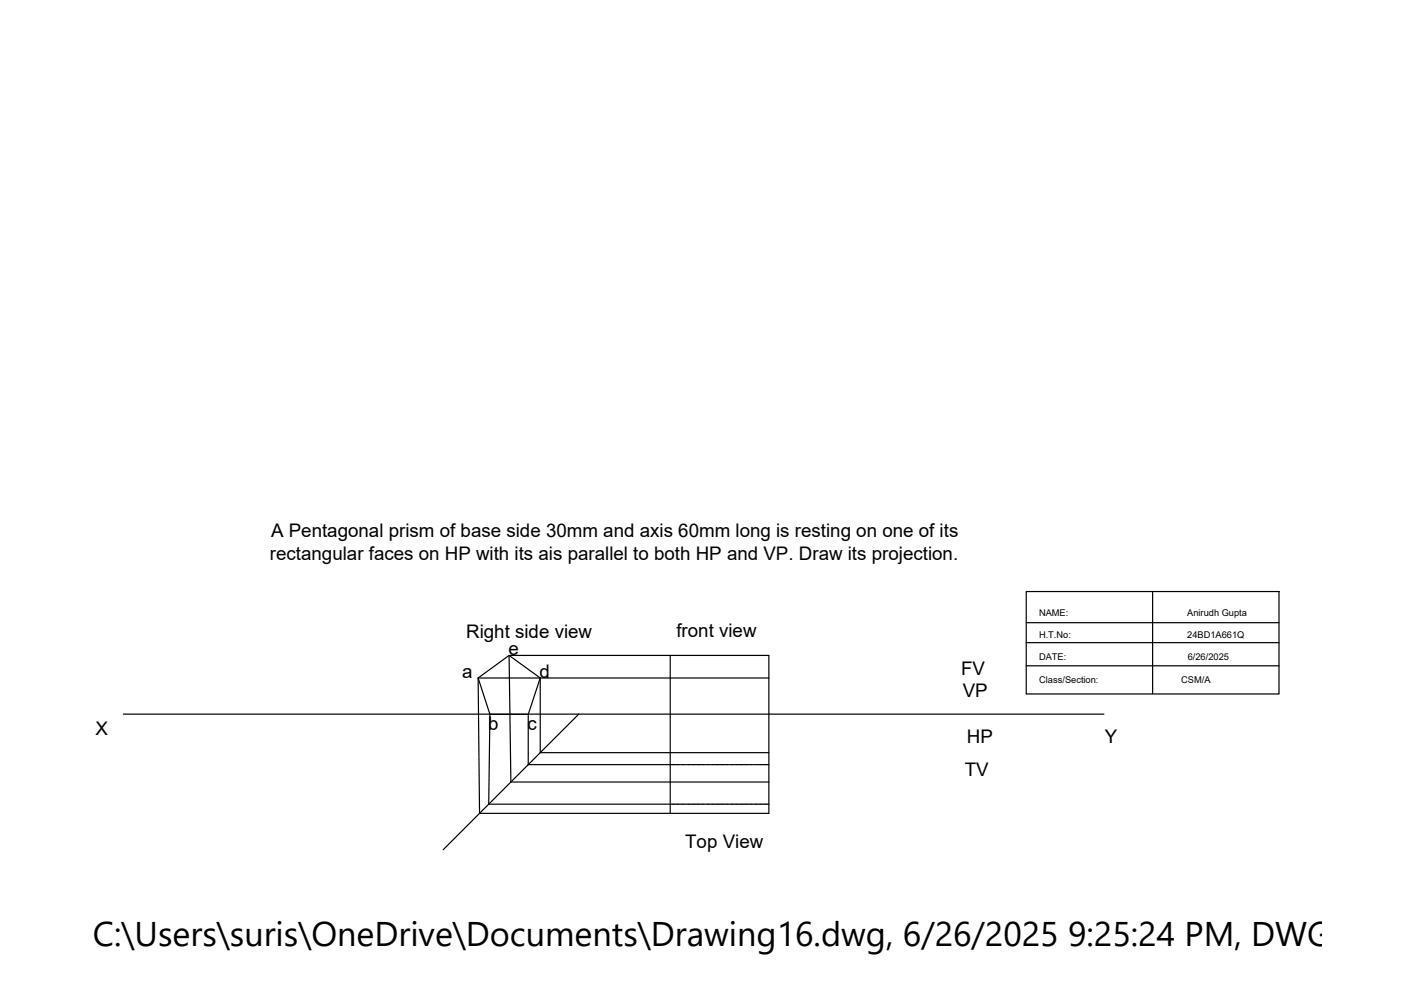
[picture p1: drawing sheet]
<svg xmlns="http://www.w3.org/2000/svg" width="297mm" height="210mm" viewBox="0 0 297 210" stroke-linecap="round" stroke-linejoin="round" font-family="sans-serif">
<!-- layer: 0 -->
<g fill="none" stroke="#000" stroke-width=".25">
<path d="M142.1 139v33.5M217.6 125.4h53.6v21.7h-53.6zM217.6 132h53.6M217.6 136.3h53.6M244.4 125.4v21.7M26.1 151.4h207.9M101.4 143.7l6.5-4.7 6.6 4.7-2.5 7.8h-8.1zM103.9 151.4l-.3 19.1h38.6M112 151.5v10.6h30.2M114.5 143.7v15.9h48.5M122.7 151.4l-28.7 28.8M163 143.7h-61.6l.3 28.8h61.3v-33.5h-55.1l.4 26.8h54.7"/>
<path d="M217.6 141.2h53.6M142.3 162.1h.1M142.3 170.5h.1M142.5 162.1h.5M142.5 170.5h.5M143.1 162.1h.1M143.1 170.5h.1M143.3 162.1h.2M143.3 170.5h.2M143.5 162.1h.5M143.5 170.5h.5M144.1 162.1h.2"/>
<path d="M144.1 170.5h.2M144.3 162.1h.2M144.3 170.5h.2M144.6 162.1h.5M144.6 170.5h.5M145.1 162.1h.2M145.1 170.5h.2M145.4 162.1h.1M145.4 170.5h.1M145.6 162.1h.1M145.6 170.5h.1M145.8 162.1h.5"/>
<path d="M145.8 170.5h.5M146.4 162.1h.1M146.4 170.5h.1M146.6 162.1h.1M146.6 170.5h.1M146.8 162.1h.5M146.8 170.5h.5M147.4 162.1h.1M147.4 170.5h.1M147.6 162.1h.1M147.6 170.5h.1M147.8 162.1h.5"/>
<path d="M147.8 170.5h.5M148.4 162.1h.1M148.4 170.5h.1M148.6 162.1h.1M148.6 170.5h.1M148.8 162.1h.5M148.8 170.5h.5M149.4 162.1h.1M149.4 170.5h.1M149.6 162.1h.2M149.6 170.5h.2M149.8 162.1h.6"/>
<path d="M149.8 170.5h.6M150.4 162.1h.2M150.4 170.5h.2M150.7 162.1h.1M150.7 170.5h.1M150.9 162.1h.5M150.9 170.5h.5M151.5 162.1h.1M151.5 170.5h.1M151.7 162.1h.1M151.7 170.5h.1M151.9 162.1h.5"/>
<path d="M151.9 170.5h.5M152.5 162.1h.1M152.5 170.5h.1M152.7 162.1h.1M152.7 170.5h.1M152.9 162.1h.5M152.9 170.5h.5M153.5 162.1h.1M153.5 170.5h.1M153.7 162.1h.1M153.7 170.5h.1M153.9 162.1h.5"/>
<path d="M153.9 170.5h.5M154.5 162.1h.1M154.5 170.5h.1M154.7 162.1h.1M154.7 170.5h.1M154.9 162.1h.5M154.9 170.5h.5M155.5 162.1h.1M155.5 170.5h.1M155.7 162.1h.2M155.7 170.5h.2M155.9 162.1h.5"/>
<path d="M155.9 170.5h.5M156.5 162.1h.2M156.5 170.5h.2M156.7 162.1h.2M156.7 170.5h.2M157 162.1h.5M157 170.5h.5M157.6 162.1h.1M157.6 170.5h.1M157.8 162.1h.1M157.8 170.5h.1M158 162.1h.5"/>
<path d="M158 170.5h.5M158.6 162.1h.1M158.6 170.5h.1M158.8 162.1h.1M158.8 170.5h.1M159 162.1h.5M159 170.5h.5M159.6 162.1h.1M159.6 170.5h.1M159.8 162.1h.1M159.8 170.5h.1M160 162.1h.5"/>
<path d="M160 170.5h.5M160.6 162.1h.1M160.6 170.5h.1M160.8 162.1h.1M160.8 170.5h.1M161 162.1h.5M161 170.5h.5M161.6 162.1h.1M161.6 170.5h.1M161.8 162.1h.2M161.8 170.5h.2M162 162.1h.8"/>
<path d="M162 170.5h.8M162.8 162.1h.2M162.8 170.5h.2"/>
</g>
<text font-size="7.3" x="19.7" y="200.6">C:\Users\suris\OneDrive\Documents\Drawing16.dwg, 6/26/2025 9:25:24 PM, DWG To P</text>
<g font-size="4">
<text x="57.5" y="113.9">A Pentagonal prism of base side 30mm and axis 60mm long is resting on one of its</text>
<text x="57.2" y="118.7">rectangular faces on HP with its ais parallel to both HP and VP. Draw its projection.</text>
<text x="98.8" y="135.3">Right side view</text>
<text x="143.4" y="135">front view</text>
<text x="98" y="143.7">a</text>
<text x="107.8" y="138.9">e</text>
<text x="114.4" y="143.7">d</text>
<text x="203.8" y="143">FV</text>
<text x="204.1" y="147.8">VP</text>
<text x="20.3" y="155.9">X</text>
<text x="103.5" y="154.8">b</text>
<text x="111.8" y="154.7">c</text>
<text x="205" y="157.6">HP</text>
<text x="234.2" y="157.6">Y</text>
<text x="204.5" y="164.5">TV</text>
<text x="145.3" y="179.7">Top View</text>
</g>
<g font-size="2">
<text x="220.3" y="130.5">NAME:</text>
<text x="251.7" y="130.5">Anirudh Gupta</text>
<text x="220.3" y="135.3">H.T.No:</text>
<text x="251.7" y="135.3">24BD1A661Q</text>
<text x="220.3" y="140">DATE:</text>
<text x="251.8" y="140">6/26/2025</text>
<text x="220.3" y="144.7">Class/Section:</text>
<text x="250.4" y="144.7">CSM/A</text>
</g>
</svg>
